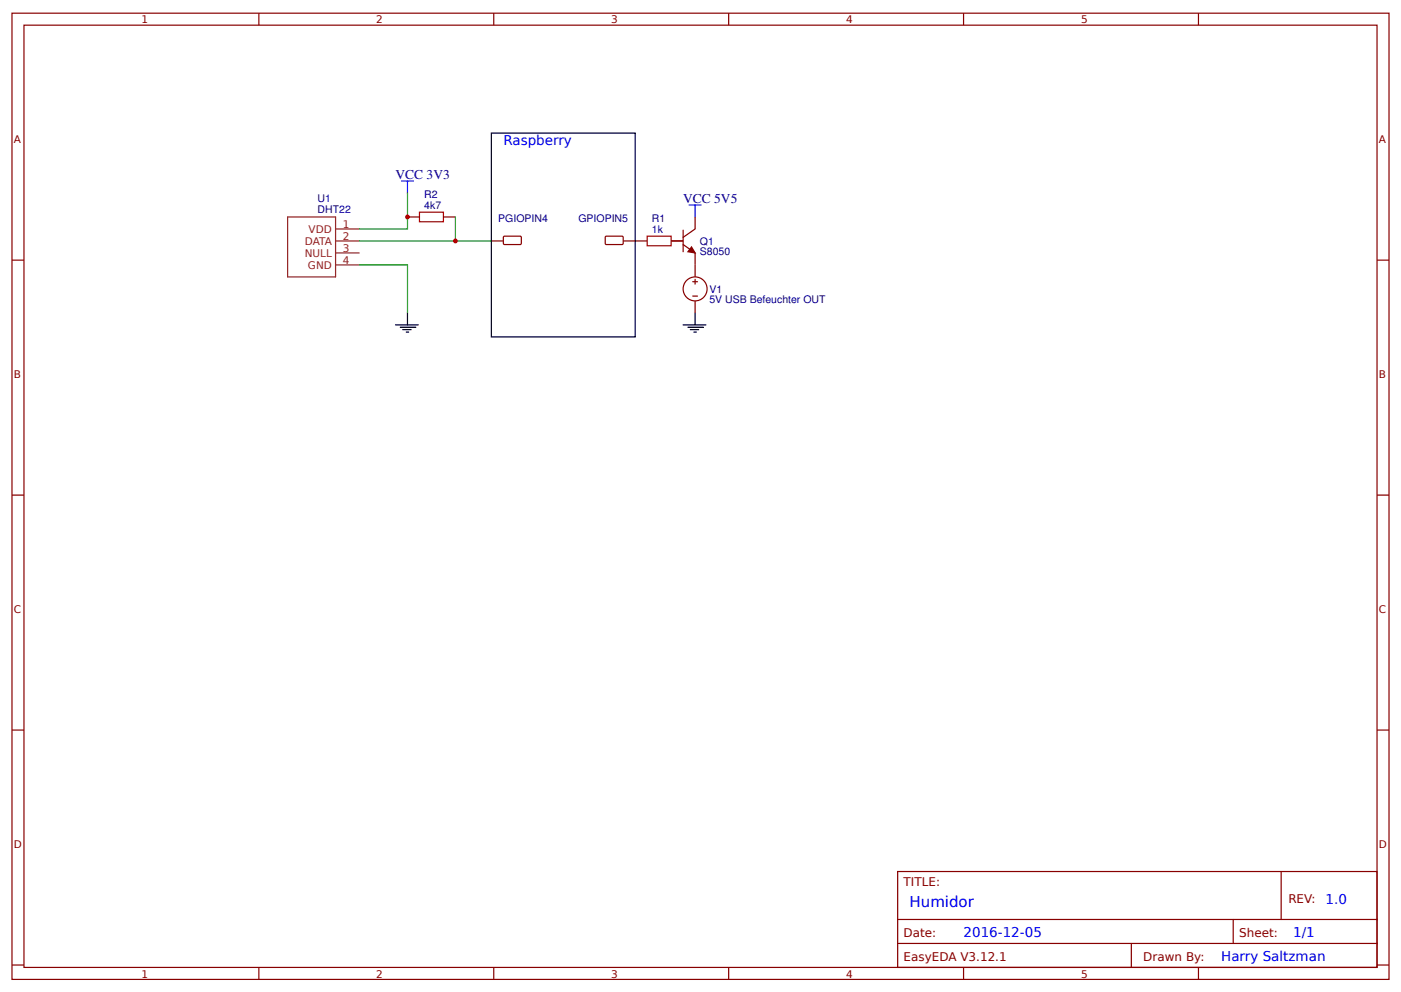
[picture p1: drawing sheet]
<svg xmlns="http://www.w3.org/2000/svg" width="312mm" height="221mm" viewBox="0 0 312 221" stroke-linecap="round" stroke-linejoin="round" font-family="sans-serif">
<g fill="none" stroke="#800" stroke-width=".27">
<path d="M2.7 2.9h306.4v215h-306.4zM5.3 5.6h301.1v209.6h-301.1zM57.6 2.9v2.7M109.9 2.9v2.7M162.2 2.9v2.7M214.4 2.9v2.7M266.7 2.9v2.7M2.7 57.9h2.6M90.7 48.3h2.6M98.7 48.3h2.6M141.4 53.6h2.6M149.4 53.6h2.6"/>
<path d="M152 54.4l2.7 1.9v5.3M152 51.2v4.8M154.7 48.3v2.6l-2.7 1.9M306.4 57.9h2.7M154.2 62.7h1M154.2 65.9h1M154.7 62.1v1.1M154.7 66.9v2.7M2.7 110.1h2.6M306.4 110.1h2.7M2.7 162.4h2.6M306.4 162.4h2.7"/>
<path d="M199.8 193.9h106.6v21.3h-106.6zM285.1 193.9v10.7M2.7 214.7h2.6M57.6 215.2v2.7M109.9 215.2v2.7M162.2 215.2v2.7M199.8 204.6h106.6M199.8 209.9h106.6M214.4 215.2v2.7M251.8 209.9v5.3M266.7 215.2v2.7M274.4 204.6v5.3"/>
<path d="M306.4 214.7h2.7"/>
<circle cx="154.7" cy="64.3" r="2.67"/>
</g>
<path d="M89.3 40.3h2.7M90.7 40.3v2.6M153.4 45.6h2.6M154.7 45.6v2.7" fill="none" stroke="#00f" stroke-width=".27"/>
<path d="M153.9 54.9l.8 1.4-1.6-.3z" fill="#800" stroke="#800" stroke-width=".27"/>
<path d="M88 72.3h5.1M89.1 72.8h3.4M89.6 73.3h1.9M90.4 73.9h.5M90.7 69.6v2.7M152 72.3h5.1M153.1 72.8h3.5M153.6 73.3h1.9M154.4 73.9h.6M154.7 69.6v2.7" fill="none" stroke="#000" stroke-width=".27"/>
<path d="M93.3 47.2h5.4v2.1h-5.4zM144 52.5h5.4v2.2h-5.4z" fill="none" stroke="#a00000" stroke-width=".27"/>
<path d="M109.3 53.6h2.7M112.1 52.7l.2-.2 3.6 .1 .1 .2v1.5l-.3 .1h-3.6l-.1-.3zM134.8 52.6h3.8l.1 .2-.1 1.5-.2 .1h-3.6l-.1-.3v-1.3zM138.7 53.6h2.7" fill="none" stroke="#800000" stroke-width=".27"/>
<path d="M64 48.3h10.7v13.3h-10.7zM74.7 50.9h5.3M74.7 53.6h5.3M74.7 56.3h5.3M74.7 58.9h5.3" fill="none" stroke="#8d2323" stroke-width=".27"/>
<path d="M80 58.9h10.7v10.7M80 53.6h29.3M90.7 42.9v8h-10.7M101.3 48.3v5.3" fill="none" stroke="#080" stroke-width=".27"/>
<g fill="#c00">
<circle cx="101.3" cy="53.6" r=".53"/>
<circle cx="90.7" cy="48.3" r=".53"/>
</g>
<path d="M109.3 29.6h32.1v45.3h-32.1z" fill="none" stroke="#000" stroke-width=".27"/>
<text font-size="3.3" fill="#00f" x="202.4" y="201.9">Humidor</text>
<g font-size="3" fill="#00f">
<text x="112" y="32.3">Raspberry</text>
<text x="295" y="201.1">1.0</text>
<text x="214.4" y="208.6">2016-12-05</text>
<text x="287.8" y="208.6">1/1</text>
<text x="271.8" y="213.9">Harry Saltzman</text>
</g>
<g font-size="3" fill="#000080">
<text x="88" y="39.7">VCC 3V3</text>
<text x="152" y="45.1">VCC 5V5</text>
</g>
<g font-size="2.7" fill="#800">
<text x="201.1" y="197.1">TITLE:</text>
<text x="286.7" y="200.8">REV:</text>
<text x="201.1" y="208.6">Date:</text>
<text x="275.8" y="208.6">Sheet:</text>
<text x="201.1" y="213.9">EasyEDA V3.12.1</text>
<text x="254.4" y="213.9">Drawn By:</text>
</g>
<g font-size="2.3" fill="#800">
<text x="31.5" y="5.2">1</text>
<text x="83.7" y="5.2">2</text>
<text x="136" y="5.2">3</text>
<text x="188.3" y="5.2">4</text>
<text x="240.6" y="5.2">5</text>
<text x="3.1" y="31.7">A</text>
<text x="306.8" y="31.7">A</text>
<text x="3.1" y="84">B</text>
<text x="306.8" y="84">B</text>
<text x="3.1" y="136.3">C</text>
<text x="306.8" y="136.3">C</text>
<text x="3.1" y="188.6">D</text>
<text x="306.8" y="188.6">D</text>
<text x="31.5" y="217.5">1</text>
<text x="83.7" y="217.5">2</text>
<text x="136" y="217.5">3</text>
<text x="188.3" y="217.5">4</text>
<text x="240.6" y="217.5">5</text>
</g>
<g font-size="2.3" fill="#000080">
<text x="70.7" y="47.3">DHT22</text>
<text x="70.7" y="44.9">U1</text>
<text x="94.4" y="46.4">4k7</text>
<text x="94.4" y="44">R2</text>
<text x="110.9" y="49.3">PGIOPIN4</text>
<text x="128.7" y="49.3">GPIOPIN5</text>
<text x="145.1" y="51.7">1k</text>
<text x="145.1" y="49.3">R1</text>
<text x="155.8" y="56.8">S8050</text>
<text x="155.8" y="54.4">Q1</text>
<text x="157.9" y="65.1">V1</text>
<text x="157.9" y="67.5">5V USB Befeuchter OUT</text>
</g>
<g font-size="2.3" fill="#8d2323">
<text x="68.7" y="51.7">VDD</text>
<text x="76.3" y="50.7">1</text>
<text x="76.3" y="53.3">2</text>
<text x="67.8" y="57.1">NULL</text>
<text x="67.9" y="54.4">DATA</text>
<text x="68.5" y="59.7">GND</text>
<text x="76.3" y="56">3</text>
<text x="76.3" y="58.7">4</text>
</g>
</svg>
